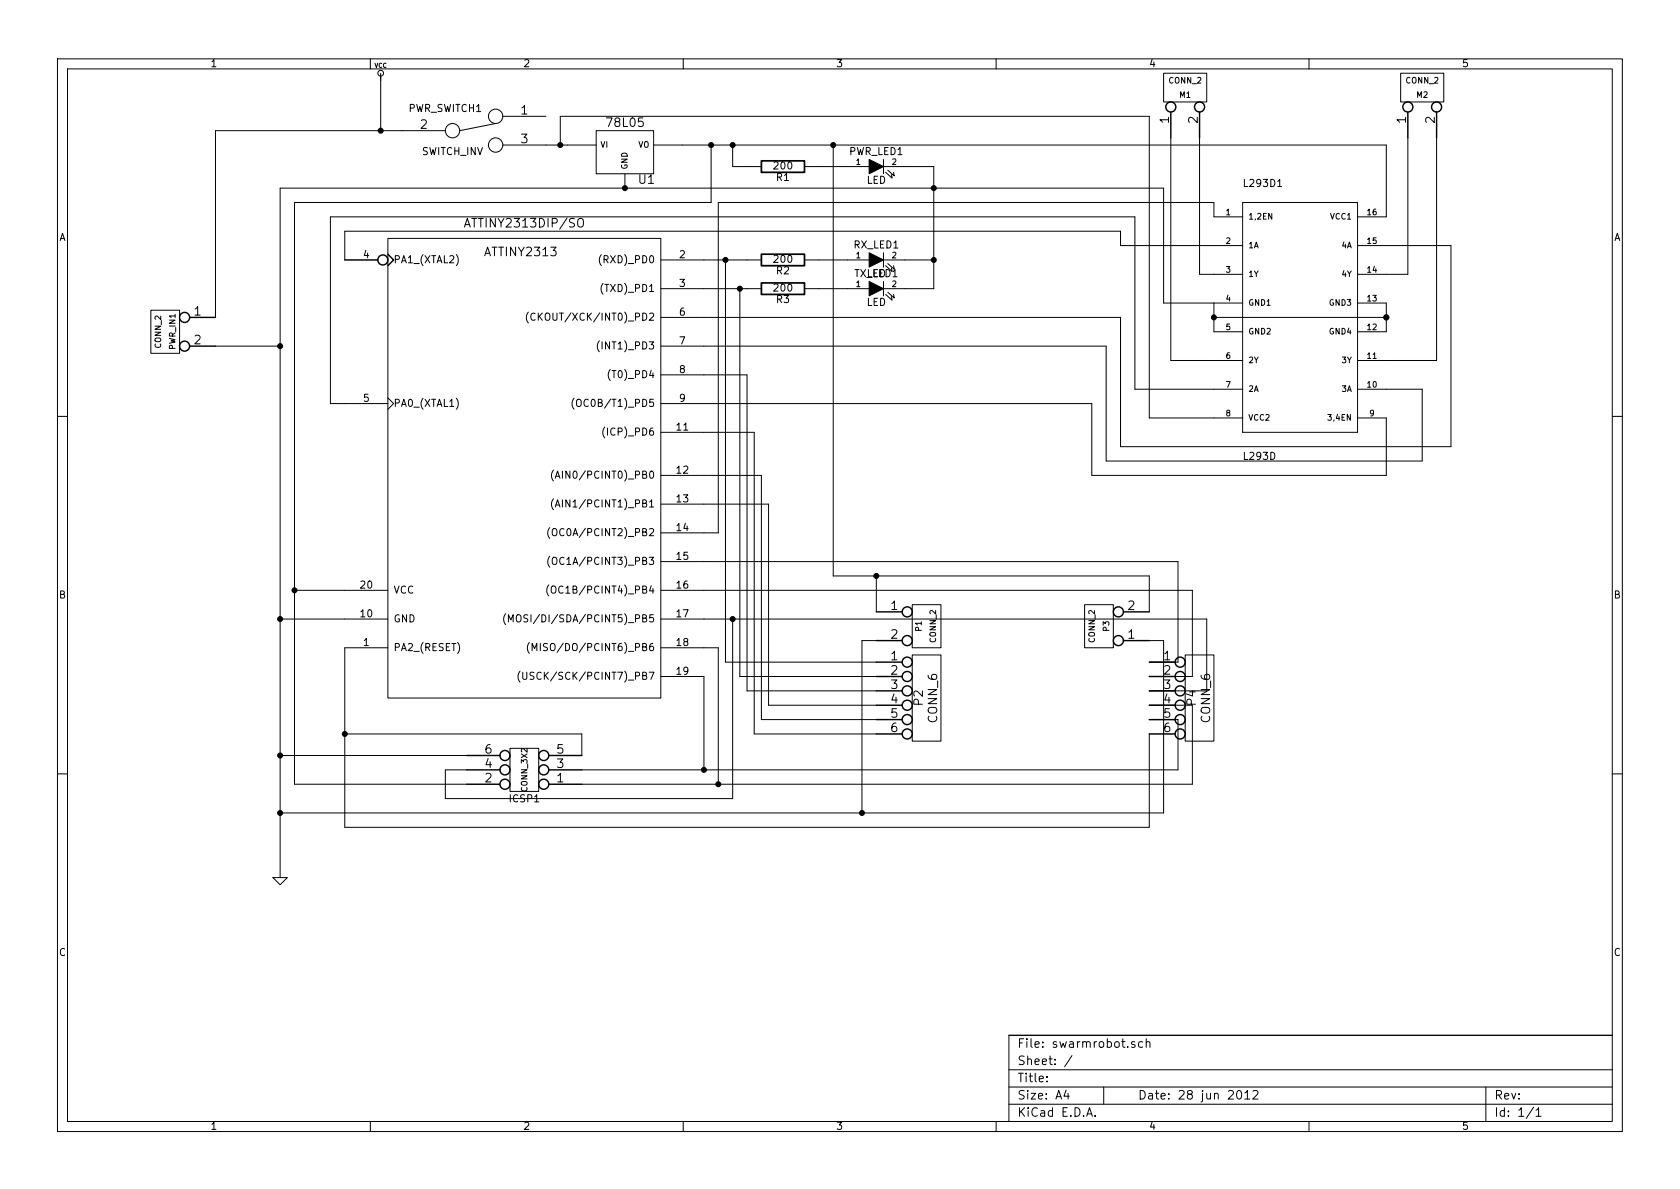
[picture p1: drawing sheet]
EESchema Schematic File Version 2  date Fri 12 Oct 2012 19:58:59 CST
LIBS:power
LIBS:device
LIBS:transistors
LIBS:conn
LIBS:linear
LIBS:regul
LIBS:74xx
LIBS:cmos4000
LIBS:adc-dac
LIBS:memory
LIBS:xilinx
LIBS:special
LIBS:microcontrollers
LIBS:dsp
LIBS:microchip
LIBS:analog_switches
LIBS:motorola
LIBS:texas
LIBS:intel
LIBS:audio
LIBS:interface
LIBS:digital-audio
LIBS:philips
LIBS:display
LIBS:cypress
LIBS:siliconi
LIBS:opto
LIBS:atmel
LIBS:contrib
LIBS:valves
LIBS:attiny
LIBS:st-microelectronics
EELAYER 27 0
EELAYER END
$Descr A4 11693 8268
encoding utf-8
Sheet 1 1
Title ""
Date "28 jun 2012"
Rev ""
Comp ""
Comment1 ""
Comment2 ""
Comment3 ""
Comment4 ""
$EndDescr
Wire Wire Line
	9650 2700 9900 2700
Wire Wire Line
	9900 2700 9900 3200
Wire Wire Line
	9650 1700 10100 1700
Wire Wire Line
	10100 1700 10100 3100
Wire Wire Line
	5350 4900 5350 3500
Wire Wire Line
	5350 4900 6100 4900
Wire Wire Line
	5250 5100 5250 3000
Wire Wire Line
	5250 5100 6100 5100
Connection ~ 2650 900 
Wire Wire Line
	1500 2200 1500 900 
Wire Wire Line
	1500 900  2800 900 
Wire Wire Line
	6100 4000 6100 4250
Wire Wire Line
	6100 4450 6000 4450
Wire Wire Line
	6000 4450 6000 5650
Connection ~ 5000 5450
Wire Wire Line
	4050 5450 8300 5450
Wire Wire Line
	8300 5450 8300 4900
Wire Wire Line
	8300 4900 8000 4900
Connection ~ 2400 5100
Wire Wire Line
	2400 4500 2400 5750
Wire Wire Line
	2400 5750 8000 5750
Wire Wire Line
	8000 5750 8000 5100
Wire Wire Line
	4900 4100 8300 4100
Wire Wire Line
	8300 4100 8300 4700
Wire Wire Line
	8300 4700 8000 4700
Wire Wire Line
	5350 3500 4900 3500
Connection ~ 6100 4000
Wire Wire Line
	5250 3000 4900 3000
Connection ~ 5150 2000
Wire Wire Line
	5150 2000 5150 4700
Wire Wire Line
	5150 4700 6100 4700
Connection ~ 6000 5650
Connection ~ 5800 1000
Wire Wire Line
	5700 1150 5900 1150
Connection ~ 6500 1800
Wire Wire Line
	6300 1800 6500 1800
Wire Wire Line
	5700 2000 5900 2000
Wire Wire Line
	4900 2000 5200 2000
Wire Wire Line
	5100 4300 5100 5550
Wire Wire Line
	5100 5550 3100 5550
Wire Wire Line
	3100 5550 3100 5350
Wire Wire Line
	3100 5350 3250 5350
Wire Wire Line
	4900 5350 4900 4700
Connection ~ 2050 4100
Wire Wire Line
	2050 5450 2050 1400
Wire Wire Line
	2050 5450 3250 5450
Wire Wire Line
	4900 3700 5000 3700
Wire Wire Line
	5000 3700 5000 1400
Wire Wire Line
	5000 1400 8450 1400
Wire Wire Line
	8450 1400 8450 1500
Wire Wire Line
	9650 2500 10000 2500
Wire Wire Line
	10000 2500 10000 950 
Wire Wire Line
	8450 2500 8150 2500
Wire Wire Line
	8150 2500 8150 950 
Wire Wire Line
	9900 3200 7700 3200
Wire Wire Line
	7700 3200 7700 2400
Wire Wire Line
	7700 2400 4900 2400
Wire Wire Line
	8450 1700 7800 1700
Wire Wire Line
	7800 1700 7800 1600
Wire Wire Line
	7800 1600 2400 1600
Wire Wire Line
	2400 1600 2400 1800
Wire Wire Line
	2050 4100 2400 4100
Connection ~ 9650 2200
Connection ~ 9650 2200
Connection ~ 8450 2200
Wire Wire Line
	9650 2200 8450 2200
Wire Wire Line
	8450 2300 8450 2100
Wire Wire Line
	9650 1500 9650 1000
Wire Wire Line
	9650 1000 4750 1000
Connection ~ 3900 1000
Wire Wire Line
	3900 1000 3900 800 
Wire Wire Line
	2650 900  2650 500 
Wire Wire Line
	3800 1000 3950 1000
Wire Wire Line
	8450 2900 8000 2900
Wire Wire Line
	8000 2900 8000 800 
Wire Wire Line
	8000 800  3900 800 
Wire Wire Line
	8100 1300 1950 1300
Wire Wire Line
	8100 1300 8100 2100
Wire Wire Line
	8100 2100 8450 2100
Connection ~ 4350 1300
Wire Wire Line
	9650 2100 9650 2300
Wire Wire Line
	4950 1000 4950 1400
Connection ~ 4950 1000
Wire Wire Line
	4950 1400 2050 1400
Wire Wire Line
	7900 1500 2300 1500
Wire Wire Line
	7900 1500 7900 2700
Wire Wire Line
	7900 2700 8450 2700
Wire Wire Line
	2400 4300 1950 4300
Connection ~ 1950 4300
Wire Wire Line
	2400 2800 2300 2800
Wire Wire Line
	2300 2800 2300 1500
Wire Wire Line
	4900 2200 7800 2200
Wire Wire Line
	7800 2200 7800 3100
Wire Wire Line
	8350 950  8350 1900
Wire Wire Line
	8350 1900 8450 1900
Wire Wire Line
	9800 950  9800 1900
Wire Wire Line
	9800 1900 9650 1900
Wire Wire Line
	4900 2800 7600 2800
Wire Wire Line
	7600 2800 7600 3300
Wire Wire Line
	7600 3300 9650 3300
Wire Wire Line
	9650 3300 9650 2900
Wire Wire Line
	3250 5250 1950 5250
Connection ~ 1950 5250
Wire Wire Line
	2400 5100 4050 5100
Wire Wire Line
	4050 5100 4050 5250
Wire Wire Line
	5000 5450 5000 4500
Wire Wire Line
	5000 4500 4900 4500
Wire Wire Line
	4900 1800 5200 1800
Wire Wire Line
	5700 1800 5900 1800
Wire Wire Line
	6300 2000 6500 2000
Connection ~ 6500 1300
Wire Wire Line
	5200 1150 5100 1150
Wire Wire Line
	5100 1150 5100 1000
Connection ~ 5100 1000
Wire Wire Line
	6300 1150 6500 1150
Wire Wire Line
	6500 1150 6500 2000
Wire Wire Line
	1950 5650 8100 5650
Connection ~ 1950 5650
Wire Wire Line
	6100 4600 5050 4600
Wire Wire Line
	5050 4600 5050 1800
Connection ~ 5050 1800
Wire Wire Line
	6100 4800 5200 4800
Wire Wire Line
	5200 4800 5200 2600
Wire Wire Line
	5200 2600 4900 2600
Wire Wire Line
	4900 3300 5300 3300
Wire Wire Line
	5800 4000 8000 4000
Wire Wire Line
	5800 4000 5800 1000
Wire Wire Line
	8000 4600 8200 4600
Wire Wire Line
	8200 4600 8200 3900
Wire Wire Line
	8200 3900 4900 3900
Wire Wire Line
	8000 4800 8400 4800
Wire Wire Line
	8400 4800 8400 4300
Wire Wire Line
	8400 4300 4900 4300
Connection ~ 5100 4300
Wire Wire Line
	8000 5000 8200 5000
Wire Wire Line
	8200 5000 8200 5350
Wire Wire Line
	8200 5350 4050 5350
Connection ~ 4900 5350
Wire Wire Line
	1950 1300 1950 6100
Wire Wire Line
	8100 5650 8100 4450
Wire Wire Line
	8100 4450 8000 4450
Wire Wire Line
	8000 4000 8000 4250
Wire Wire Line
	1500 2400 1950 2400
Connection ~ 1950 2400
Wire Wire Line
	6100 5000 5300 5000
Wire Wire Line
	5300 5000 5300 3300
Wire Wire Line
	7800 3100 10100 3100
$Comp
L CONN_2 PWR_IN1
U 1 1
P 1150 2300
F 0 "PWR_IN1" V 1100 2300 40  0000 C CNN
F 1 "CONN_2" V 1200 2300 40  0000 C CNN
	1    1150 2300
	-1   0    0    -1  
$EndComp
$Comp
L CONN_6 P4
U 1 1
P 8350 4850
F 0 "P4" V 8300 4850 60  0000 C CNN
F 1 "CONN_6" V 8400 4850 60  0000 C CNN
	1    8350 4850
	1    0    0    -1  
$EndComp
$Comp
L CONN_6 P2
U 1 1
P 6450 4850
F 0 "P2" V 6400 4850 60  0000 C CNN
F 1 "CONN_6" V 6500 4850 60  0000 C CNN
	1    6450 4850
	1    0    0    -1  
$EndComp
$Comp
L CONN_2 P3
U 1 1
P 7650 4350
F 0 "P3" V 7600 4350 40  0000 C CNN
F 1 "CONN_2" V 7700 4350 40  0000 C CNN
	1    7650 4350
	-1   0    0    1   
$EndComp
$Comp
L CONN_2 P1
U 1 1
P 6450 4350
F 0 "P1" V 6400 4350 40  0000 C CNN
F 1 "CONN_2" V 6500 4350 40  0000 C CNN
	1    6450 4350
	1    0    0    -1  
$EndComp
$Comp
L LED PWR_LED1
U 1 1
P 6100 1150
F 0 "PWR_LED1" H 6100 1250 50  0000 C CNN
F 1 "LED" H 6100 1050 50  0000 C CNN
	1    6100 1150
	1    0    0    -1  
$EndComp
$Comp
L R R1
U 1 1
P 5450 1150
F 0 "R1" V 5530 1150 50  0000 C CNN
F 1 "200" V 5450 1150 50  0000 C CNN
	1    5450 1150
	0    1    1    0   
$EndComp
$Comp
L LED TX_LED1
U 1 1
P 6100 2000
F 0 "TX_LED1" H 6100 2100 50  0000 C CNN
F 1 "LED" H 6100 1900 50  0000 C CNN
	1    6100 2000
	1    0    0    -1  
$EndComp
$Comp
L LED RX_LED1
U 1 1
P 6100 1800
F 0 "RX_LED1" H 6100 1900 50  0000 C CNN
F 1 "LED" H 6100 1700 50  0000 C CNN
	1    6100 1800
	1    0    0    -1  
$EndComp
$Comp
L R R3
U 1 1
P 5450 2000
F 0 "R3" V 5530 2000 50  0000 C CNN
F 1 "200" V 5450 2000 50  0000 C CNN
	1    5450 2000
	0    1    1    0   
$EndComp
$Comp
L R R2
U 1 1
P 5450 1800
F 0 "R2" V 5530 1800 50  0000 C CNN
F 1 "200" V 5450 1800 50  0000 C CNN
	1    5450 1800
	0    1    1    0   
$EndComp
$Comp
L GND #PWR01
U 1 1
P 1950 6100
F 0 "#PWR01" H 1950 6100 30  0001 C CNN
F 1 "GND" H 1950 6030 30  0001 C CNN
	1    1950 6100
	1    0    0    -1  
$EndComp
$Comp
L CONN_3X2 ICSP1
U 1 1
P 3650 5300
F 0 "ICSP1" H 3650 5550 50  0000 C CNN
F 1 "CONN_3X2" V 3650 5350 40  0000 C CNN
	1    3650 5300
	-1   0    0    1   
$EndComp
$Comp
L CONN_2 M2
U 1 1
P 9900 600
F 0 "M2" V 9850 600 40  0000 C CNN
F 1 "CONN_2" V 9950 600 40  0000 C CNN
	1    9900 600 
	0    -1   -1   0   
$EndComp
$Comp
L CONN_2 M1
U 1 1
P 8250 600
F 0 "M1" V 8200 600 40  0000 C CNN
F 1 "CONN_2" V 8300 600 40  0000 C CNN
	1    8250 600 
	0    -1   -1   0   
$EndComp
$Comp
L VCC #PWR02
U 1 1
P 2650 550
F 0 "#PWR02" H 2650 650 30  0001 C CNN
F 1 "VCC" H 2650 650 30  0000 C CNN
	1    2650 550 
	1    0    0    -1  
$EndComp
$Comp
L SWITCH_INV PWR_SWITCH1
U 1 1
P 3300 900
F 0 "PWR_SWITCH1" H 3100 1050 50  0000 C CNN
F 1 "SWITCH_INV" H 3150 750 50  0000 C CNN
	1    3300 900 
	1    0    0    -1  
$EndComp
$Comp
L 78L05 U1
U 1 1
P 4350 1050
F 0 "U1" H 4500 854 60  0000 C CNN
F 1 "78L05" H 4350 1250 60  0000 C CNN
	1    4350 1050
	1    0    0    -1  
$EndComp
$Comp
L ATTINY2313DIP/SO ATTINY2313
U 1 1
P 3650 3250
F 0 "ATTINY2313" H 3625 4750 60  0000 C CNN
F 1 "ATTINY2313DIP/SO" H 3650 4950 60  0000 C CNN
	1    3650 3250
	1    0    0    -1  
$EndComp
$Comp
L L293D L293D1
U 1 1
P 9050 2200
F 0 "L293D1" H 8650 3100 50  0000 L BNN
F 1 "L293D" H 8650 1200 50  0000 L BNN
F 2 "sgs-thom-DIL16" H 9050 2350 50  0001 C CNN
	1    9050 2200
	1    0    0    -1  
$EndComp
$EndSCHEMATC
